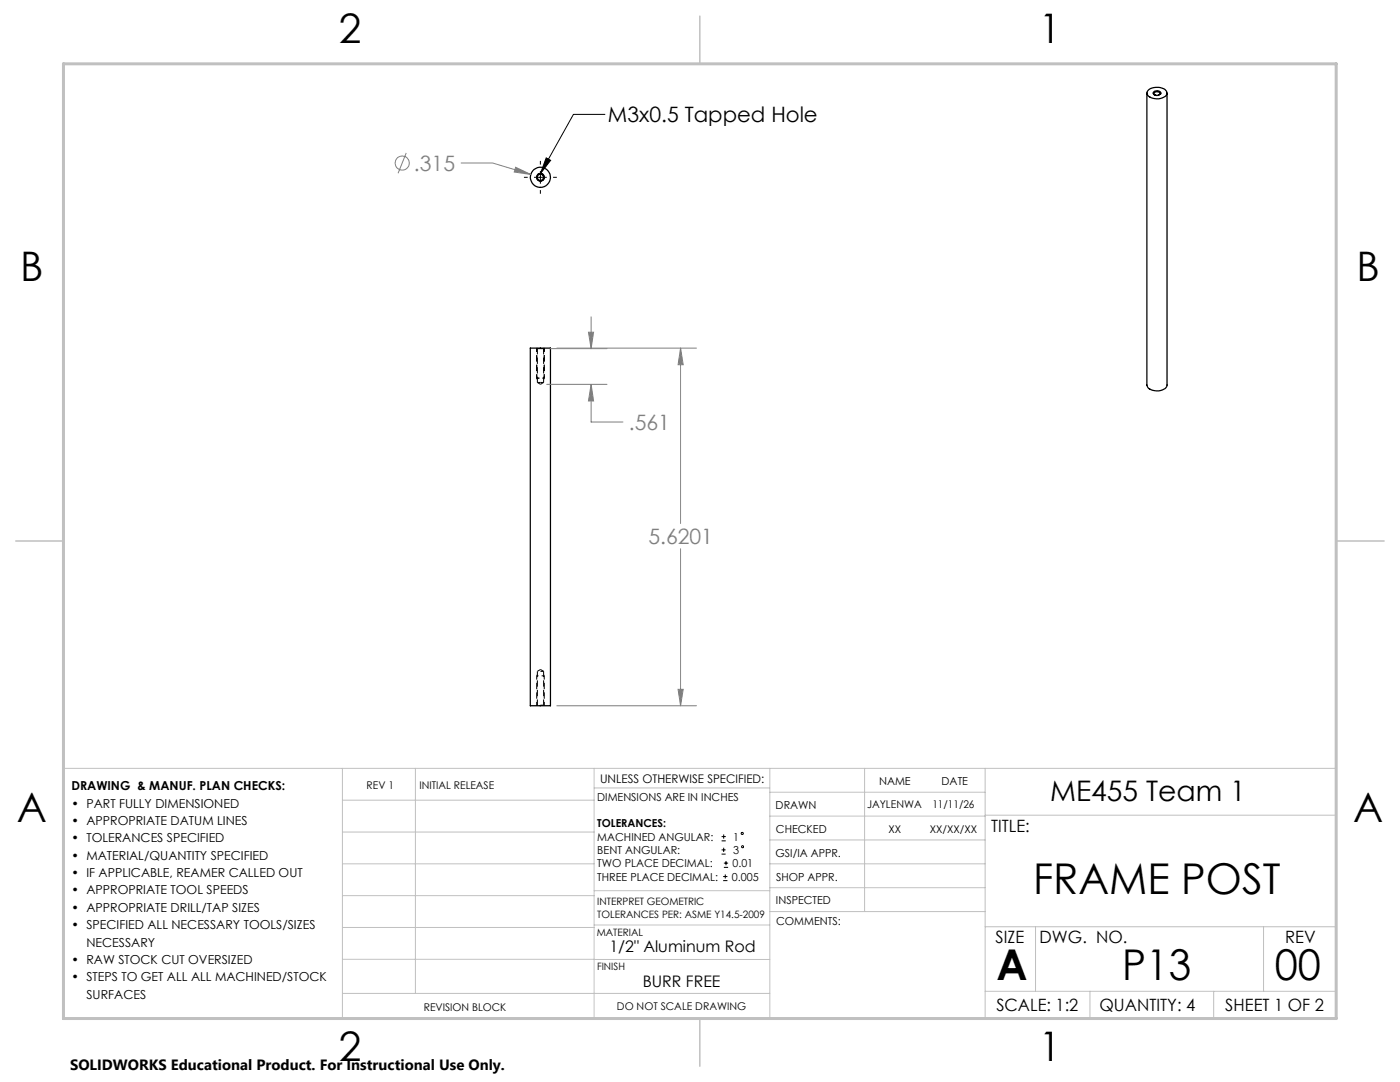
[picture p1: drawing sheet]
<svg xmlns="http://www.w3.org/2000/svg" width="279mm" height="216mm" viewBox="0 0 279 216" stroke-linecap="round" stroke-linejoin="round" font-family="sans-serif">
<path d="M107.1 69.4l.1 .2M107.2 69.6h.7M107.2 76.3h.7M107.9 69.6h.6M107.9 76.3h.6M108.5 69.6l.1-.2M107.2 140.7l-.1 .1M108.6 140.8l-.1-.1" fill="none" stroke="#000" stroke-width=".2" stroke-dasharray="1.3 .6" stroke-linecap="butt"/>
<path d="M108.5 134h-1.3M108.5 140.7h-1.3" fill="none" stroke="#000" stroke-width=".2" stroke-dasharray="1.3 .6" stroke-dashoffset=".6" stroke-linecap="butt"/>
<path d="M107.2 69.6v6.7M108.5 76.3v-6.7M107.2 134v6.7M108.5 140.7v-6.7" fill="none" stroke="#000" stroke-width=".2" stroke-dasharray="1.3 .6" stroke-dashoffset=".1" stroke-linecap="butt"/>
<path d="M107.2 76.3l.7 .4M107.9 76.7l.6-.4M107.9 133.6l-.7 .4M108.5 134l-.6-.4" fill="none" stroke="#000" stroke-width=".2" stroke-dasharray="1.3 .6" stroke-dashoffset=".4" stroke-linecap="butt"/>
<g fill="none" stroke="#000" stroke-width=".25">
<path d="M228.9 18.6v58.2a1.96 1.96 0 0 0 2.3 1.2 1.53 1.53 0 0 0 1.7-1.2v-58.2M229.2 18a2.79 2.79 0 0 1 3.6 .2 .96 .96 0 0 1-.8 1.3 2.56 2.56 0 0 1-3-.7 .71 .71 0 0 1 .2-.8zM230.2 18.4a.9 .9 0 0 1 1.5 .2 .85 .85 0 0 1-.8 .4 .85 .85 0 0 1-.7-.5zM230.5 18.9l-.2-.1a.61 .61 0 0 1 .5-.5 .61 .61 0 0 1 .7 .2v.3l-.2 .1M105.8 69.5h4.1v71.3h-4.1z"/>
<circle cx="107.8" cy="35.4" r="2"/>
<circle cx="107.8" cy="35.4" r=".62"/>
<circle cx="107.9" cy="35.4" r=".77"/>
</g>
<path d="M111.1 69.5h27.9M135.8 69.5v35M135.8 109.5v31.3M135.3 137.5h1l-.5 3.3zM111.1 140.8h27.9" fill="none" stroke="#808080" stroke-width=".2"/>
<g fill="none" stroke="#c0c0c0" stroke-width=".2">
<path d="M12.7 153.3h254v49.9h-240M68.3 153.3v49.9M68.3 159.7h50.3M82.9 153.3v44.9M118.6 153.3v49.9M118.6 157.2h35M153.6 153.3v49.9M153.6 158.1h43M172.5 153.3v28.6M196.6 153.3v49.9M68.3 166h50.3M68.3 178.7h50.3"/>
<path d="M68.3 172.4h50.3M118.6 177.7h35M153.6 162.8h43M153.6 177.1h43M153.6 172.4h43M153.6 167.6h43M196.6 162.7h70.1M68.3 198.2h85.3M68.3 191.4l85.3 .1M68.3 185.1h50.3M118.6 184.6h35M153.6 181.9h43"/>
<path d="M196.6 184.9h70.1M196.6 197.8h70.1M206.7 184.9v12.9M217.5 197.8v5.4M242.2 197.8v5.4M252.2 184.9v12.9"/>
</g>
<path d="M139.7 3.2v9.5M3.1 107.9h9.6M266.7 107.9h9.5M139.7 203.2v9.6" fill="none" stroke="#c0c0c0" stroke-width=".3"/>
<path d="M12.7 12.7h254v190.5h-254z" fill="none" stroke="#c0c0c0" stroke-width=".6"/>
<path d="M135.3 137.5h1l-.5 3.3z" fill="#808080"/>
<path d="M135.8 69.5l.5 3.3h-1z" fill="none" stroke="#808080" stroke-width=".2"/>
<path d="M135.8 69.5l.5 3.3h-1z" fill="#808080"/>
<path d="M109.1 76.7h12M109.7 69.6h11.4M117.4 66.3h1.1l-.5 3.3zM118 76.7v7.5h6.3M118 63.2v6.4" fill="none" stroke="#808080" stroke-width=".2"/>
<path d="M117.4 66.3h1.1l-.5 3.3z" fill="#808080"/>
<path d="M118 76.7l.5 3.3h-1.1z" fill="none" stroke="#808080" stroke-width=".2"/>
<path d="M118 76.7l.5 3.3h-1.1z" fill="#808080"/>
<g fill="none" stroke="#808080" stroke-width=".2">
<path d="M81.1 30.5l-1.7 4.1M92 32.5h6.3l7.6 2.3M102.9 33.4l3 1.4-3.3-.5z"/>
<circle cx="80.3" cy="32.5" r="1.4"/>
</g>
<path d="M107.1 69.5v5.9M108.6 69.5v5.9M107.1 140.8v-5.9M108.6 140.8v-5.9" fill="none" stroke="#000" stroke-width=".2" stroke-dasharray="1.3 .6" stroke-dashoffset=".5" stroke-linecap="butt"/>
<path d="M107.1 75.4l.1 .3M108.6 75.4l-.1 .3M107.1 134.9l.1-.3M108.6 134.9l-.1-.3" fill="none" stroke="#000" stroke-width=".2" stroke-dasharray="1.3 .6" stroke-linecap="butt"/>
<path d="M107.1 75.4h1.5M108.6 134.9h-1.5" fill="none" stroke="#000" stroke-width=".2" stroke-dasharray="1.3 .6" stroke-dashoffset=".7" stroke-linecap="butt"/>
<path d="M102.9 33.4l3 1.4-3.3-.5z" fill="#808080"/>
<path d="M107.9 36.1a.75 .75 0 0 1-.7-1.1 .75 .75 0 0 1 1.3-.1 .75 .75 0 0 1-.5 1.2h-.1M107.9 34.6a.75 .75 0 0 0-.7 1.1 .75 .75 0 0 0 1.3 .1 .75 .75 0 0 0-.5-1.2h-.1" fill="none" stroke="#000" stroke-width=".2" stroke-dasharray="1.3 .6" stroke-dashoffset=".2" stroke-linecap="butt"/>
<g fill="none" stroke="#000" stroke-width=".2">
<path d="M104.6 35.4h.7M106.6 35.4h2.5M107.8 32.1v.7M107.8 34.1v2.6M107.8 37.9v.8M109 31.5l.9 .5-2.1 2.6zM110.4 35.4h.7M120.8 22.8h-6.4l-6.6 11.8M144 167.8h.9M144 166.9h.9M144 170.4h.8M144 169.6h.8"/>
<path d="M144.3 175.7h.9M144.3 174.9h.9M144.4 166.5v.9M144.4 169.2v.8M144.5 173.1h.8M144.5 172.2h.8M144.7 174.5v.8M144.9 171.8v.8"/>
<circle cx="148.1" cy="166.3" r=".21"/>
<circle cx="148.2" cy="169" r=".21"/>
</g>
<path d="M109 31.5l.9 .5-2.1 2.6z" fill="#000"/>
<path d="M230.4 18.9a.41 .41 0 0 1-.2-.5 .41 .41 0 0 1 .6-.2h.3a.44 .44 0 0 1 .6 .5 .44 .44 0 0 1-.6 .4l-.7-.2" fill="none" stroke="#000" stroke-width=".2" stroke-dasharray="1.3 .6" stroke-dashoffset=".7" stroke-linecap="butt"/>
<g font-size="8.5">
<text x="206.2" y="178.4">FRAME POST</text>
<text x="198.9" y="195.5">A</text>
<text x="224" y="195.5">P13</text>
<text x="254.4" y="195.5">00</text>
</g>
<g font-size="8.1">
<text x="67.6" y="8.5">2</text>
<text x="207.3" y="8.5">1</text>
<text x="4" y="56.1">B</text>
<text x="270.7" y="56.1">B</text>
<text x="3.3" y="164.1">A</text>
<text x="270" y="164.1">A</text>
<text x="67.6" y="211.7">2</text>
<text x="207.3" y="211.7">1</text>
</g>
<text font-size="5.6" x="209.6" y="159.9">ME455 Team 1</text>
<text font-size="4.2" x="121.3" y="24.4">M3x0.5 Tapped Hole</text>
<g font-size="4.2" fill="#808080">
<text x="82.6" y="34.1">.315</text>
<text x="125.5" y="85.8">.561</text>
<text x="129.4" y="108.5">5.6201</text>
</g>
<g font-size="3.4">
<text x="197.8" y="166">TITLE:</text>
<text x="198.7" y="188.1">SIZE</text>
<text x="207.5" y="188.1">DWG. NO.</text>
<text x="256.5" y="188.2">REV</text>
<text x="198.8" y="201.7">SCALE: 1:2</text>
<text x="219.4" y="201.7">QUANTITY: 4</text>
<text x="244.5" y="201.7">SHEET 1 OF 2</text>
</g>
<g font-size="3.2">
<text x="121.6" y="189.9">1/2&quot; Aluminum Rod</text>
<text x="128.3" y="197">BURR FREE</text>
</g>
<text font-size="3" x="14" y="213.5">SOLIDWORKS Educational Product. For Instructional Use Only.</text>
<g font-size="2.5">
<text x="14.2" y="157.7">DRAWING &amp; MANUF. PLAN CHECKS:</text>
<text x="14.2" y="161.1">• PART FULLY DIMENSIONED</text>
<text x="14.2" y="164.6">• APPROPRIATE DATUM LINES</text>
<text x="14.2" y="168.1">• TOLERANCES SPECIFIED</text>
<text x="14.2" y="171.5">• MATERIAL/QUANTITY SPECIFIED</text>
<text x="14.2" y="175">• IF APPLICABLE, REAMER CALLED OUT</text>
<text x="14.2" y="178.5">• APPROPRIATE TOOL SPEEDS</text>
<text x="14.2" y="181.9">• APPROPRIATE DRILL/TAP SIZES</text>
<text x="14.2" y="185.4">• SPECIFIED ALL NECESSARY TOOLS/SIZES</text>
<text x="17.2" y="188.9">NECESSARY</text>
<text x="14.2" y="192.4">• RAW STOCK CUT OVERSIZED</text>
<text x="14.2" y="195.8">• STEPS TO GET ALL ALL MACHINED/STOCK</text>
<text x="17.2" y="199.3">SURFACES</text>
</g>
<text font-size="2.4" x="119.8" y="156.2">UNLESS OTHERWISE SPECIFIED:</text>
<g font-size="2.2">
<text x="119.2" y="159.8">DIMENSIONS ARE IN INCHES</text>
<text x="154.8" y="161.4">DRAWN</text>
<text x="175.4" y="156.6">NAME</text>
<text x="187.9" y="156.7">DATE</text>
<text x="119.2" y="165.1">TOLERANCES:</text>
<text x="119.2" y="167.8">MACHINED ANGULAR:</text>
<text x="146.3" y="167.8">1</text>
<text x="154.9" y="166.3">CHECKED</text>
<text x="119.2" y="173.1">TWO PLACE DECIMAL:</text>
<text x="119.2" y="170.4">BENT ANGULAR:</text>
<text x="146.2" y="173.1">0.01</text>
<text x="146.4" y="170.4">3</text>
<text x="154.8" y="170.9">GSI/IA APPR.</text>
<text x="119.2" y="175.7">THREE PLACE DECIMAL:</text>
<text x="146.1" y="175.7">0.005</text>
<text x="154.9" y="175.7">SHOP APPR.</text>
<text x="154.9" y="180.4">INSPECTED</text>
<text x="154.9" y="184.6">COMMENTS:</text>
</g>
<g font-size="2.1">
<text x="73.2" y="157.4">REV 1</text>
<text x="83.7" y="157.4">INITIAL RELEASE</text>
<text x="173.1" y="161.2">JAYLENWA</text>
<text x="186.1" y="161.2">11/11/26</text>
<text x="177.3" y="166.1">XX</text>
<text x="185.6" y="166.1">XX/XX/XX</text>
<text x="84.6" y="201.7">REVISION BLOCK</text>
<text x="123.1" y="201.6">DO NOT SCALE DRAWING</text>
</g>
<g font-size="2">
<text x="119.2" y="180.6">INTERPRET GEOMETRIC</text>
<text x="119.2" y="183.1">TOLERANCES PER: ASME Y14.5-2009</text>
<text x="119.1" y="186.7">MATERIAL</text>
<text x="119.1" y="193.5">FINISH</text>
</g>
</svg>
